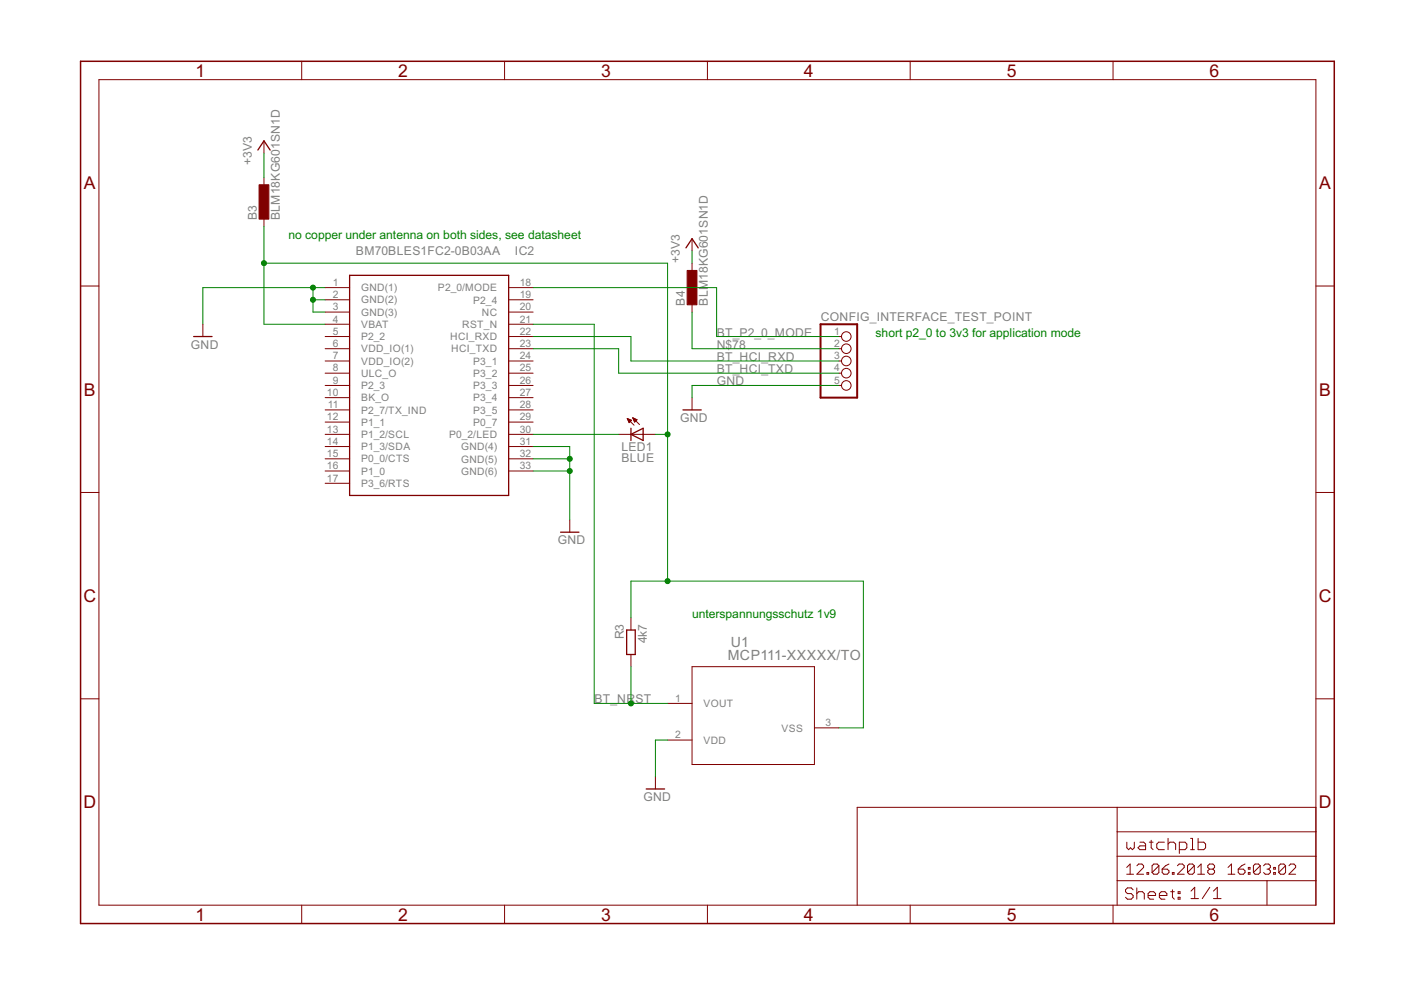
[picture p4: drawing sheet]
<svg xmlns="http://www.w3.org/2000/svg" width="297mm" height="210mm" viewBox="0 0 297 210" stroke-linecap="round" stroke-linejoin="round" font-family="sans-serif">
<path d="M54.7 31.8l1.3-1.9 1.3 1.9M74.1 58.4h33.7v46.7h-33.7zM145.4 52.6l1.3-2 1.3 2M41.1 71.4h3.9M133.8 92.1l2.6-1.3v2.6zM133.8 90.8v2.6M144.8 86.9h3.9M118.9 112.8h3.8M132.9 133.6h1.8v5.2h-1.8zM137 167.3h3.9" fill="none" stroke="#800000" stroke-width=".28"/>
<g fill="none" stroke="#800000" stroke-width=".21">
<path d="M21 16.9h258v175h-258zM64 13v3.9M107 13v3.9M150 13v3.9M193 13v3.9M236 13v3.9M56 29.9v2.5M56 37.6v2.6M56 45.4v2.6M146.7 50.6v2.6M146.7 55.8v2.6M17.1 60.6h3.9"/>
<path d="M43 68.7v2.7M68.9 61h5.2M68.9 63.6h5.2M68.9 66.2h5.2M68.9 68.7h5.2M68.9 71.4h5.2M68.9 73.9h5.2M68.9 76.5h5.2M68.9 79.1h5.2M107.8 61h5.2M107.8 63.6h5.2M107.8 66.2h5.2"/>
<path d="M107.8 68.7h5.2M107.8 71.4h5.2M107.8 73.9h5.2M107.8 76.5h5.2M107.8 79.1h5.2M146.7 63.6v2.6M177.9 71.4h.5M177.9 73.9h.5M177.9 76.5h.5M177.9 79.1h.5M279 60.6h3.9M68.9 81.7h5.2"/>
<path d="M68.9 84.3h5.2M68.9 86.9h5.2M68.9 89.5h5.2M68.9 92.1h5.2M68.9 94.7h5.2M68.9 97.3h5.2M68.9 99.9h5.2M107.8 81.7h5.2M107.8 84.3h5.2M107.8 86.9h5.2M107.8 89.5h5.2M107.8 92.1h5.2"/>
<path d="M107.8 94.7h5.2M107.8 97.3h5.2M107.8 99.9h5.2M131.2 92.1h7.8M133 88.7l1.4 1.4M133 88.7l.9 .4-.5 .5zM133 88.8h.2M133.1 88.9h.4M133.1 89.1h.7M133.2 89.2h.6M133.2 89.3h.5M133.3 89.4h.3"/>
<path d="M133.3 89.6h.2M134.2 88.6l1.4 1.4M134.2 88.6l.9 .4-.5 .5zM134.2 88.7h.2M134.3 88.8h.4M134.3 88.9h.7M134.4 89.1h.6M134.4 89.2h.5M134.5 89.3h.2M134.5 89.4h.1M146.7 84.3v2.6M177.9 81.7h.5"/>
<path d="M17.1 104.4h3.9M68.9 102.5h5.2M120.8 110.2v2.6M279 104.4h3.9M133.8 131v2.6M133.8 138.8v2.6M17.1 148.2h3.9M141.5 149.1h5.2M141.5 156.9h5.2M146.7 141.4h26v20.7h-26zM172.7 154.3h5.2M279 148.2h3.9"/>
<path d="M139 164.7v2.6M236.9 171.2v20.7M236.9 176.4h42.1M238.9 178.6v1.1l.4 .4 .4-.4 .4 .4 .4-.4v-1.1M241.7 178.6h.8l.4 .4v1.1h-1.2l-.4-.4 .4-.4h1.2M243.7 178.6h.8M244.1 178.2v1.5l.4 .4M246.9 178.6h-1.2l-.4 .4v.7l.4 .4h1.2M247.6 179l.5-.4h.8l.4 .4v1.1M247.6 177.8v2.3M252.4 177.8h.4v2.3M254 177.8v2.3h1.2l.4-.4v-.7l-.4-.4h-1.2"/>
<path d="M279 171.2h-97.3v20.7M64 191.9v3.9M107 191.9v3.9M150 191.9v3.9M193 191.9v3.9M236 191.9v3.9M236.9 186.7h42.1M236.9 181.5h42.1M238.9 183.9l.7-.7v2.2M238.9 185.4h1.4M240.2 188.7l-.4-.4h-.8l-.4 .4v.4l.4 .4h.8l.4 .4v.3l-.4 .4h-.8l-.4-.4M241 189.5l.4-.4h.8l.4 .4v1.1"/>
<path d="M241 188.3v2.3M241 183.6l.4-.4h.7l.4 .4v.3l-1.5 1.5h1.5M243.2 185h.3v.4h-.3zM243.4 189.9h1.6v-.4l-.4-.4h-.8l-.4 .4v.7l.4 .4h.8M245.7 183.6v1.4l-.4 .4h-.7l-.3-.4M245.7 183.6l-.4-.4h-.7l-.3 .4v1.4M245.7 183.6l-1.4 1.4M245.8 189.9h1.6v-.4l-.4-.4h-.8l-.4 .4v.7l.4 .4h.8M246.4 184.3h1.1l.3 .3v.4l-.3 .4h-.7l-.4-.4zM247.8 183.2l-.7 .4-.7 .7M248.2 189.1h.8M248.6 185h.3v.4h-.3z"/>
<path d="M248.6 188.7v1.5l.4 .4M249.6 183.6l.4-.4h.7l.4 .4v.3l-1.5 1.5h1.5M249.8 189.1h.4v.4h-.4zM249.8 190.2h.4v.4h-.4zM250 180.1h1.2l.4-.4v-.7l-.4-.4h-1.2v2.4M252.4 180.1h.8M252.5 188.9l.8-.8v2.4M252.5 190.5h1.6M253.2 183.6v1.4l-.3 .4h-.8l-.3-.4M253.2 183.6l-.3-.4h-.8l-.3 .4v1.4M253.2 183.6l-1.4 1.4M253.9 185.4h1.5"/>
<path d="M253.9 183.9l.8-.7v2.2M256.4 184.3l-.3 .3v.4l.3 .4h.8l.3-.4v-.4l-.3-.3M256.4 184.3l-.3-.4v-.3l.3-.4h.8l.3 .4v.3l-.3 .4M256.4 184.3h.8M256.5 188.1l-1.6 2.4M257.3 190.5h1.6M257.3 188.9l.8-.8v2.4M260.4 185.4h1.4M260.4 183.9l.7-.7v2.2M262.5 184.3h1.1l.4 .3v.4l-.4 .4h-.7l-.4-.4zM264 183.2l-.8 .4-.7 .7M264.7 185h.3v.4h-.3z"/>
<path d="M264.7 183.9h.3v.4h-.3zM267.2 183.6v1.4l-.4 .4h-.7l-.4-.4M267.2 183.6l-.4-.4h-.7l-.4 .4v1.4M267.2 183.6l-1.5 1.4M267.9 183.6l.4-.4h.7l.3 .4v.3l-.3 .4M268.6 186.7v5.2M268.6 184.3h.4M269 184.3l.3 .3v.4l-.3 .4h-.7l-.4-.4M270 185h.4v.4h-.4zM270 183.9h.4v.4h-.4zM272.6 183.6v1.4l-.4 .4h-.7l-.4-.4M272.6 183.6l-.4-.4h-.7l-.4 .4v1.4"/>
<path d="M272.6 183.6l-1.5 1.4M273.3 183.6l.3-.4h.7l.4 .4v.3l-1.4 1.5h1.4"/>
<circle cx="179.4" cy="79.1" r="1.02"/>
<circle cx="179.4" cy="71.4" r="1.02"/>
<circle cx="179.4" cy="73.9" r="1.02"/>
<circle cx="179.4" cy="76.5" r="1.02"/>
<circle cx="179.4" cy="81.7" r="1.02"/>
</g>
<path d="M174 68.7h7.7v15.6h-7.7z" fill="none" stroke="#800000" stroke-width=".42"/>
<path d="M17.1 13h265.8v182.8h-265.8z" fill="none" stroke="#800000" stroke-width=".32"/>
<g fill="#800000" stroke="#800000" stroke-width=".21">
<path d="M54.9 39.2h2.1v7.3h-2.1z"/>
<path d="M145.7 57.3h2.1v7.3h-2.1z"/>
</g>
<g fill="none" stroke="#008000" stroke-width=".21">
<path d="M56 32.4v5.2M56 48v20.7h12.9M56 55.8h85.5v67.4M146.7 53.2v2.6M66.4 63.6h2.5M66.4 61v5.2h2.5M68.9 61h-25.9v7.7M113 61h38.9v10.4h26M113 68.7h13v80.4h15.5M113 71.4h20.8v5.1h44.1M113 73.9h18.2v5.2h46.7M146.7 66.2v7.7h31.2"/>
<path d="M113 99.9h7.8M113 94.7h7.8v15.5M113 97.3h7.8M113 92.1h18.2M139 92.1h2.5M177.9 81.7h-31.2v2.6M133.8 131v-7.8h49.2v31.1h-5.1M133.8 141.4v7.7M141.5 156.9h-2.5v7.8"/>
</g>
<g fill="#008000" stroke="#008000" stroke-width=".21">
<circle cx="66.4" cy="61" r=".53"/>
<circle cx="66.4" cy="63.6" r=".53"/>
<circle cx="120.8" cy="99.9" r=".53"/>
<circle cx="120.8" cy="97.3" r=".53"/>
<circle cx="133.8" cy="149.1" r=".53"/>
<circle cx="56" cy="55.8" r=".53"/>
<circle cx="141.5" cy="92.1" r=".53"/>
<circle cx="141.5" cy="123.2" r=".53"/>
</g>
<g font-size="4.2" fill="#800000">
<text x="41.4" y="16.3">1</text>
<text x="84.4" y="16.3">2</text>
<text x="127.4" y="16.3">3</text>
<text x="170.4" y="16.3">4</text>
<text x="213.4" y="16.3">5</text>
<text x="256.5" y="16.3">6</text>
<text x="17.8" y="40.1">A</text>
<text x="279.7" y="40.1">A</text>
<text x="17.8" y="83.9">B</text>
<text x="279.7" y="83.9">B</text>
<text x="17.7" y="127.6">C</text>
<text x="279.6" y="127.6">C</text>
<text x="17.7" y="171.4">D</text>
<text x="279.6" y="171.4">D</text>
<text x="41.4" y="195.2">1</text>
<text x="84.4" y="195.2">2</text>
<text x="127.4" y="195.2">3</text>
<text x="170.4" y="195.2">4</text>
<text x="213.4" y="195.2">5</text>
<text x="256.5" y="195.2">6</text>
</g>
<g font-size="3.3" fill="#808080">
<text x="154.9" y="137.2">U1</text>
<text x="154.3" y="139.8">MCP111-XXXXX/TO</text>
</g>
<g font-size="2.9" fill="#808080">
<text x="53.4" y="35" transform="rotate(-90 53.4 35)">+3V3</text>
<text x="54.4" y="46.7" transform="rotate(-90 54.4 46.7)">B3</text>
<text x="59.3" y="46.7" transform="rotate(-90 59.3 46.7)">BLM18KG601SN1D</text>
<text x="75.5" y="54.1">BM70BLES1FC2-0B03AA</text>
<text x="109.2" y="54.1">IC2</text>
<text x="144.1" y="55.8" transform="rotate(-90 144.1 55.8)">+3V3</text>
<text x="145.2" y="64.8" transform="rotate(-90 145.2 64.8)">B4</text>
<text x="150.1" y="64.8" transform="rotate(-90 150.1 64.8)">BLM18KG601SN1D</text>
<text x="152" y="71.3">BT_P2_0_MODE</text>
<text x="174" y="68.1">CONFIG_INTERFACE_TEST_POINT</text>
<text x="40.5" y="73.9">GND</text>
<text x="152" y="76.5">BT_HCI_RXD</text>
<text x="152" y="73.9">N$78</text>
<text x="152" y="81.7">GND</text>
<text x="152" y="79.1">BT_HCI_TXD</text>
<text x="144.2" y="89.5">GND</text>
<text x="131.7" y="95.7">LED1</text>
<text x="131.7" y="97.9">BLUE</text>
<text x="118.3" y="115.4">GND</text>
<text x="132.2" y="135.6" transform="rotate(-90 132.2 135.6)">R3</text>
<text x="137.1" y="136.4" transform="rotate(-90 137.1 136.4)">4k7</text>
<text x="126" y="149.1">BT_NRST</text>
<text x="136.4" y="169.9">GND</text>
</g>
<g font-size="2.9" fill="#008000">
<text x="61.2" y="50.6">no copper under antenna on both sides, see datasheet</text>
<text x="185.6" y="71.3">short p2_0 to 3v3 for application mode</text>
<text x="146.7" y="131">unterspannungsschutz 1v9</text>
</g>
<g font-size="2.4" fill="#808080">
<text x="70.5" y="60.6">1</text>
<text x="70.5" y="63.2">2</text>
<text x="70.5" y="65.8">3</text>
<text x="76.6" y="61.8">GND(1)</text>
<text x="76.6" y="64.3">GND(2)</text>
<text x="92.9" y="61.8">P2_0/MODE</text>
<text x="100.3" y="64.4">P2_4</text>
<text x="110.2" y="60.6">18</text>
<text x="110.2" y="63.2">19</text>
<text x="110.2" y="65.8">20</text>
<text x="70.5" y="68.4">4</text>
<text x="70.5" y="71">5</text>
<text x="76.6" y="66.9">GND(3)</text>
<text x="76.6" y="69.5">VBAT</text>
<text x="98" y="69.5">RST_N</text>
<text x="102.2" y="66.9">NC</text>
<text x="110.2" y="68.4">21</text>
<text x="110.2" y="71">22</text>
<text x="176.9" y="71">1</text>
<text x="70.5" y="73.6">6</text>
<text x="70.5" y="76.2">7</text>
<text x="76.6" y="72.1">P2_2</text>
<text x="76.6" y="74.7">VDD_IO(1)</text>
<text x="76.6" y="77.3">VDD_IO(2)</text>
<text x="95.5" y="72.1">HCI_RXD</text>
<text x="95.7" y="74.7">HCI_TXD</text>
<text x="100.3" y="77.3">P3_1</text>
<text x="110.2" y="73.6">23</text>
<text x="110.2" y="76.2">24</text>
<text x="176.9" y="73.6">2</text>
<text x="176.9" y="76.2">3</text>
<text x="69.3" y="83.9">10</text>
<text x="70.5" y="78.8">8</text>
<text x="70.5" y="81.4">9</text>
<text x="76.6" y="79.9">ULC_O</text>
<text x="76.6" y="82.5">P2_3</text>
<text x="100.3" y="79.9">P3_2</text>
<text x="100.3" y="82.5">P3_3</text>
<text x="110.2" y="78.8">25</text>
<text x="110.2" y="81.4">26</text>
<text x="110.2" y="83.9">27</text>
<text x="176.9" y="78.8">4</text>
<text x="176.9" y="81.4">5</text>
<text x="69.3" y="89.1">12</text>
<text x="69.5" y="86.5">11</text>
<text x="76.6" y="85.1">BK_O</text>
<text x="76.6" y="87.7">P2_7/TX_IND</text>
<text x="100.3" y="85.1">P3_4</text>
<text x="100.3" y="87.7">P3_5</text>
<text x="110.2" y="86.5">28</text>
<text x="110.2" y="89.1">29</text>
<text x="69.3" y="91.7">13</text>
<text x="69.3" y="94.3">14</text>
<text x="76.6" y="90.3">P1_1</text>
<text x="76.6" y="92.9">P1_2/SCL</text>
<text x="76.6" y="95.5">P1_3/SDA</text>
<text x="95.2" y="92.9">P0_2/LED</text>
<text x="97.8" y="95.5">GND(4)</text>
<text x="100.3" y="90.3">P0_7</text>
<text x="110.2" y="91.7">30</text>
<text x="110.2" y="94.3">31</text>
<text x="69.3" y="96.9">15</text>
<text x="69.3" y="99.5">16</text>
<text x="76.6" y="98.1">P0_0/CTS</text>
<text x="76.6" y="100.6">P1_0</text>
<text x="97.8" y="98.1">GND(5)</text>
<text x="97.8" y="100.7">GND(6)</text>
<text x="110.2" y="96.9">32</text>
<text x="110.2" y="99.5">33</text>
<text x="69.3" y="102.1">17</text>
<text x="76.6" y="103.2">P3_6/RTS</text>
<text x="143.1" y="148.8">1</text>
<text x="149.2" y="149.9">VOUT</text>
<text x="165.7" y="155.1">VSS</text>
<text x="175.1" y="154">3</text>
<text x="143.1" y="156.6">2</text>
<text x="149.2" y="157.7">VDD</text>
</g>
</svg>
